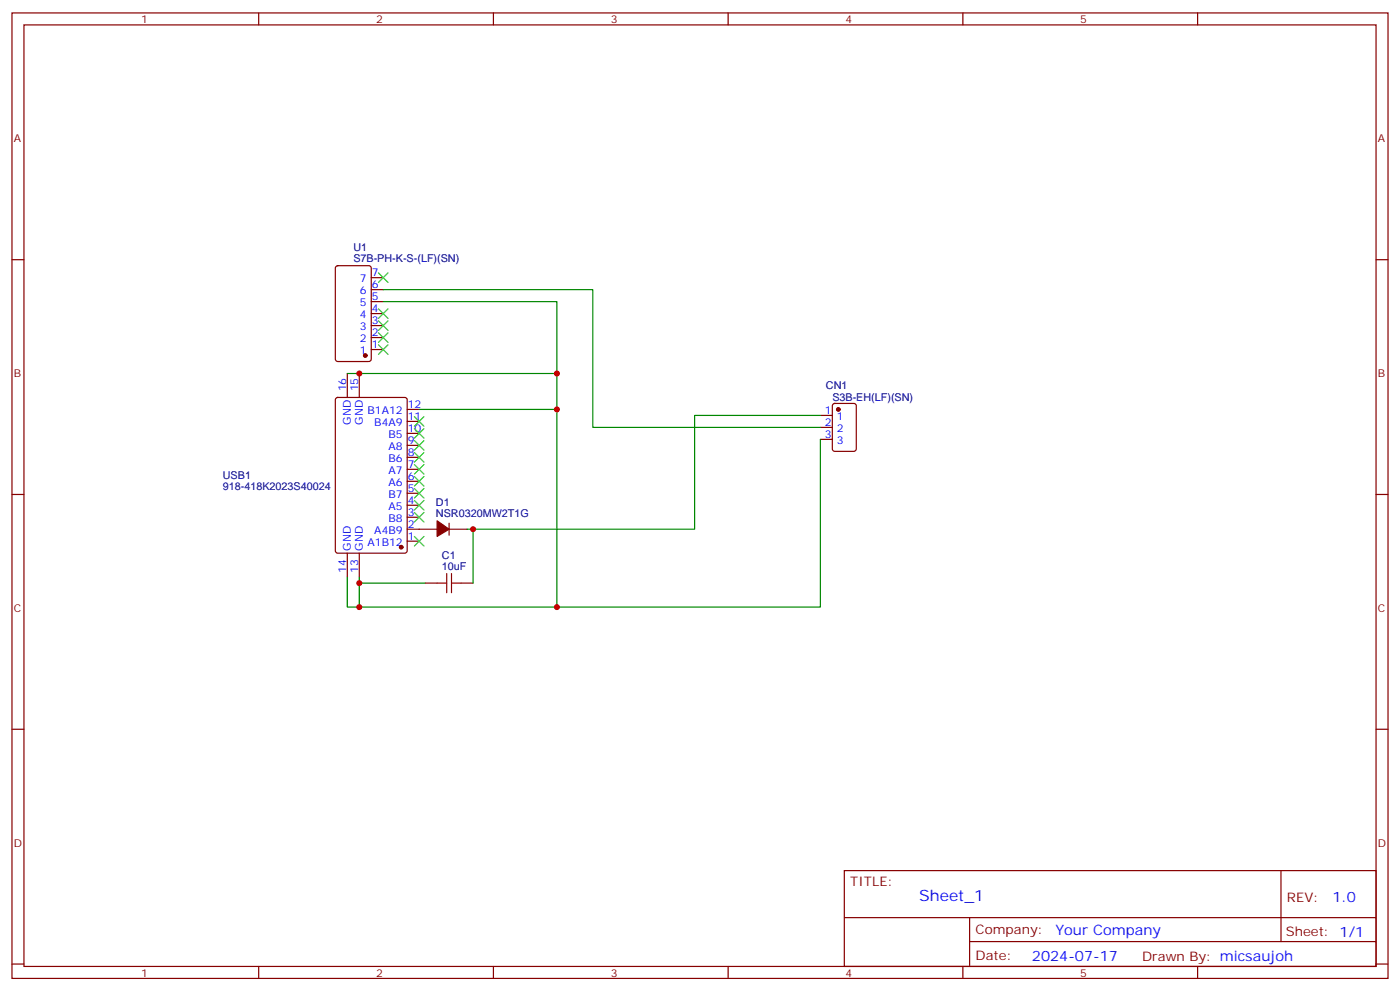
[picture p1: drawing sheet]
<svg xmlns="http://www.w3.org/2000/svg" width="412mm" height="292mm" viewBox="0 0 412 292" stroke-linecap="round" stroke-linejoin="round" font-family="sans-serif">
<g fill="none" stroke="#870000" stroke-width=".35">
<path d="M3.5 3.8h405.4v284.3h-405.4zM7.1 7.3h398.2v277.3h-398.2zM76.2 3.8v3.5M145.3 3.8v3.5M214.5 3.8v3.5M283.6 3.8v3.5M352.8 3.8v3.5M3.5 76.5h3.6M99 78.5l.5-.3h9.2l.6 .5 .1 27.1-.5 .6-9.4 .1-.7-.5v-27zM405.3 76.5h3.6M109.4 99.4h3.5M109.4 95.9h3.5"/>
<path d="M109.4 92.4h3.5M109.4 88.8h3.5M109.4 85.3h3.5M109.4 81.8h3.5M99 117.3l.5-.2h19.7l.7 .4v44.7l-.4 .7h-20l-.7-.4v-44.7zM102.3 110v7.1M105.8 110v7.1M109.4 102.9h3.5M245.4 119l.5-.2h5.6l.7 .4v13l-.4 .7h-5.9l-.7-.4v-13zM119.9 120.6h3.6M119.9 124.1h3.6M119.9 127.6h3.6"/>
<path d="M119.9 131.2h3.6M119.9 134.7h3.6M119.9 138.2h3.6M241.7 122.3h3.5M241.7 125.9h3.5M241.7 129.4h3.5M3.5 145.6h3.6M119.9 141.7h3.6M119.9 145.3h3.6M119.9 148.8h3.6M119.9 152.3h3.6M119.9 155.9h8.9"/>
<path d="M119.9 159.4h3.6M132.3 155.9h5.3M132.3 154.1v3.5M405.3 145.6h3.6M102.3 162.9v7.1M105.8 162.9v7.1M125.2 171.7h3.6M135.8 171.7h3.5M3.5 214.8h3.6M405.3 214.8h3.6M248.7 256.4h156.6v28.2h-156.6zM377.3 256.4v20.9"/>
<path d="M248.7 270.2h156.5M285.6 277.3h119.6M285.6 270.2v14.2M3.5 283.9h3.6M76.2 284.6v3.5M145.3 284.6v3.5M214.5 284.6v3.5M283.6 284.6v3.5M352.8 284.6v3.5M405.3 283.9h3.6"/>
</g>
<g fill="#870000" stroke="#870000" stroke-width=".35">
<path d="M128.8 153.4l3.5 2.5-3.5 2.1z"/>
<circle cx="107.6" cy="104.7" r=".53"/>
<circle cx="246.9" cy="120.6" r=".53"/>
<circle cx="118.2" cy="161.1" r=".53"/>
</g>
<path d="M112.9 85.3h61.7v40.6h67.1M112.9 88.8h51.1v21.2M102.3 110h61.7v10.6M123.5 120.6h40.5v58.2M241.7 122.3h-37.1v33.6h-65.3M241.7 129.4v49.4h-139.4v-8.8M137.6 155.9h1.7v15.8M105.8 170v1.7h19.4M105.8 171.7v7.1" fill="none" stroke="#008700" stroke-width=".35"/>
<path d="M128.8 171.7h2.8M131.6 168.9v5.7M133 171.7h2.8M133 168.9v5.7" fill="none" stroke="#a10000" stroke-width=".35"/>
<g fill="none" stroke="#3c3" stroke-width=".35">
<path d="M111.5 80.4l2.8 2.8M111.5 90.9l2.8 2.9M111.5 94.5l2.8 2.8M111.5 98l2.8 2.8M114.3 80.4l-2.8 2.8M114.3 90.9l-2.8 2.9M114.3 94.5l-2.8 2.8M114.3 98l-2.8 2.8M111.5 101.5l2.8 2.9M114.3 101.5l-2.8 2.9M122.1 126.2l2.8 2.8M122.1 129.8l2.8 2.8"/>
<path d="M122.1 133.3l2.8 2.8M122.1 136.8l2.8 2.8M122.1 122.7l2.8 2.8M124.9 126.2l-2.8 2.8M124.9 129.8l-2.8 2.8M124.9 133.3l-2.8 2.8M124.9 136.8l-2.8 2.8M124.9 122.7l-2.8 2.8M122.1 140.3l2.8 2.9M122.1 143.9l2.8 2.8M122.1 147.4l2.8 2.8M122.1 150.9l2.8 2.8"/>
<path d="M122.1 158l2.8 2.8M124.9 140.3l-2.8 2.9M124.9 143.9l-2.8 2.8M124.9 147.4l-2.8 2.8M124.9 150.9l-2.8 2.8M124.9 158l-2.8 2.8"/>
</g>
<g fill="#c00">
<circle cx="139.3" cy="155.9" r=".88"/>
<circle cx="105.8" cy="171.7" r=".88"/>
<circle cx="105.8" cy="178.8" r=".88"/>
<circle cx="164" cy="178.8" r=".88"/>
<circle cx="164" cy="120.6" r=".88"/>
<circle cx="105.8" cy="110" r=".88"/>
<circle cx="164" cy="110" r=".88"/>
</g>
<text font-size="4.6" fill="#00f" x="270.8" y="265.4">Sheet_1</text>
<g font-size="4.2" fill="#00f">
<text x="392.5" y="265.7">1.0</text>
<text x="310.9" y="275.2">Your Company</text>
<text x="304" y="283">2024-07-17</text>
</g>
<g font-size="3.9" fill="#800">
<text x="250.5" y="261">TITLE:</text>
<text x="379.1" y="265.7">REV:</text>
<text x="287.4" y="275.2">Company:</text>
<text x="378.7" y="275.8">Sheet: 1/1</text>
<text x="287.4" y="282.9">Date:</text>
<text x="336.4" y="282.9">Drawn By: micsaujoh</text>
</g>
<g font-size="3.2" fill="#800">
<text x="41.6" y="6.8">1</text>
<text x="110.8" y="6.8">2</text>
<text x="179.9" y="6.8">3</text>
<text x="249.1" y="6.8">4</text>
<text x="318.2" y="6.8">5</text>
<text x="4.1" y="41.9">A</text>
<text x="405.9" y="41.9">A</text>
<text x="4.1" y="111.1">B</text>
<text x="405.9" y="111.1">B</text>
<text x="4.1" y="180.2">C</text>
<text x="405.9" y="180.2">C</text>
<text x="4.1" y="249.3">D</text>
<text x="405.9" y="249.3">D</text>
<text x="41.6" y="287.6">1</text>
<text x="110.8" y="287.6">2</text>
<text x="179.9" y="287.6">3</text>
<text x="249.1" y="287.6">4</text>
<text x="318.2" y="287.6">5</text>
</g>
<g font-size="3.2" fill="#000080">
<text x="104.1" y="77.2">S7B-PH-K-S-(LF)(SN)</text>
<text x="104.1" y="73.9">U1</text>
<text x="243.3" y="114.5">CN1</text>
<text x="245.2" y="118.1">S3B-EH(LF)(SN)</text>
<text x="65.7" y="141.1">USB1</text>
<text x="65.7" y="144.3">918-418K2023S40024</text>
<text x="128.4" y="149.2">D1</text>
<text x="128.4" y="152.3">NSR0320MW2T1G</text>
<text x="130.2" y="167.9">10uF</text>
<text x="130.2" y="164.7">C1</text>
</g>
<g font-size="3.2" fill="#00f">
<text x="106" y="83.2">7</text>
<text x="109.5" y="81.4">7</text>
<text x="106" y="86.7">6</text>
<text x="109.5" y="88.5">5</text>
<text x="109.5" y="84.9">6</text>
<text x="106" y="93.8">4</text>
<text x="106" y="90.2">5</text>
<text x="109.5" y="95.5">3</text>
<text x="109.5" y="92">4</text>
<text x="106" y="100.8">2</text>
<text x="106" y="97.3">3</text>
<text x="109.5" y="99.1">2</text>
<text x="106" y="104.4">1</text>
<text x="109.5" y="102.6">1</text>
<text x="102" y="115.3" transform="rotate(-90 102 115.3)">16</text>
<text x="105.5" y="115.3" transform="rotate(-90 105.5 115.3)">15</text>
<text x="103.4" y="125" transform="rotate(-90 103.4 125)">GND</text>
<text x="106.9" y="125" transform="rotate(-90 106.9 125)">GND</text>
<text x="108.2" y="122">B1A12</text>
<text x="110.3" y="125.5">B4A9</text>
<text x="120.1" y="120.2">12</text>
<text x="120.1" y="123.8">11</text>
<text x="243" y="122">1</text>
<text x="243" y="125.5">2</text>
<text x="246.5" y="123.8">1</text>
<text x="114.4" y="129">B5</text>
<text x="120.1" y="127.3">10</text>
<text x="120.1" y="130.8">9</text>
<text x="243" y="129">3</text>
<text x="246.5" y="127.3">2</text>
<text x="246.5" y="130.8">3</text>
<text x="114.4" y="136.1">B6</text>
<text x="114.5" y="132.6">A8</text>
<text x="120.1" y="134.3">8</text>
<text x="120.1" y="137.9">7</text>
<text x="114.5" y="139.6">A7</text>
<text x="114.5" y="143.2">A6</text>
<text x="120.1" y="141.4">6</text>
<text x="114.4" y="146.7">B7</text>
<text x="120.1" y="144.9">5</text>
<text x="120.1" y="148.4">4</text>
<text x="114.4" y="153.7">B8</text>
<text x="114.5" y="150.2">A5</text>
<text x="120.1" y="152">3</text>
<text x="120.1" y="155.5">2</text>
<text x="108.2" y="160.8">A1B12</text>
<text x="110.3" y="157.3">A4B9</text>
<text x="120.1" y="159">1</text>
<text x="103.4" y="162.2" transform="rotate(-90 103.4 162.2)">GND</text>
<text x="106.9" y="162.2" transform="rotate(-90 106.9 162.2)">GND</text>
<text x="102" y="168.7" transform="rotate(-90 102 168.7)">14</text>
<text x="105.5" y="168.7" transform="rotate(-90 105.5 168.7)">13</text>
</g>
</svg>
